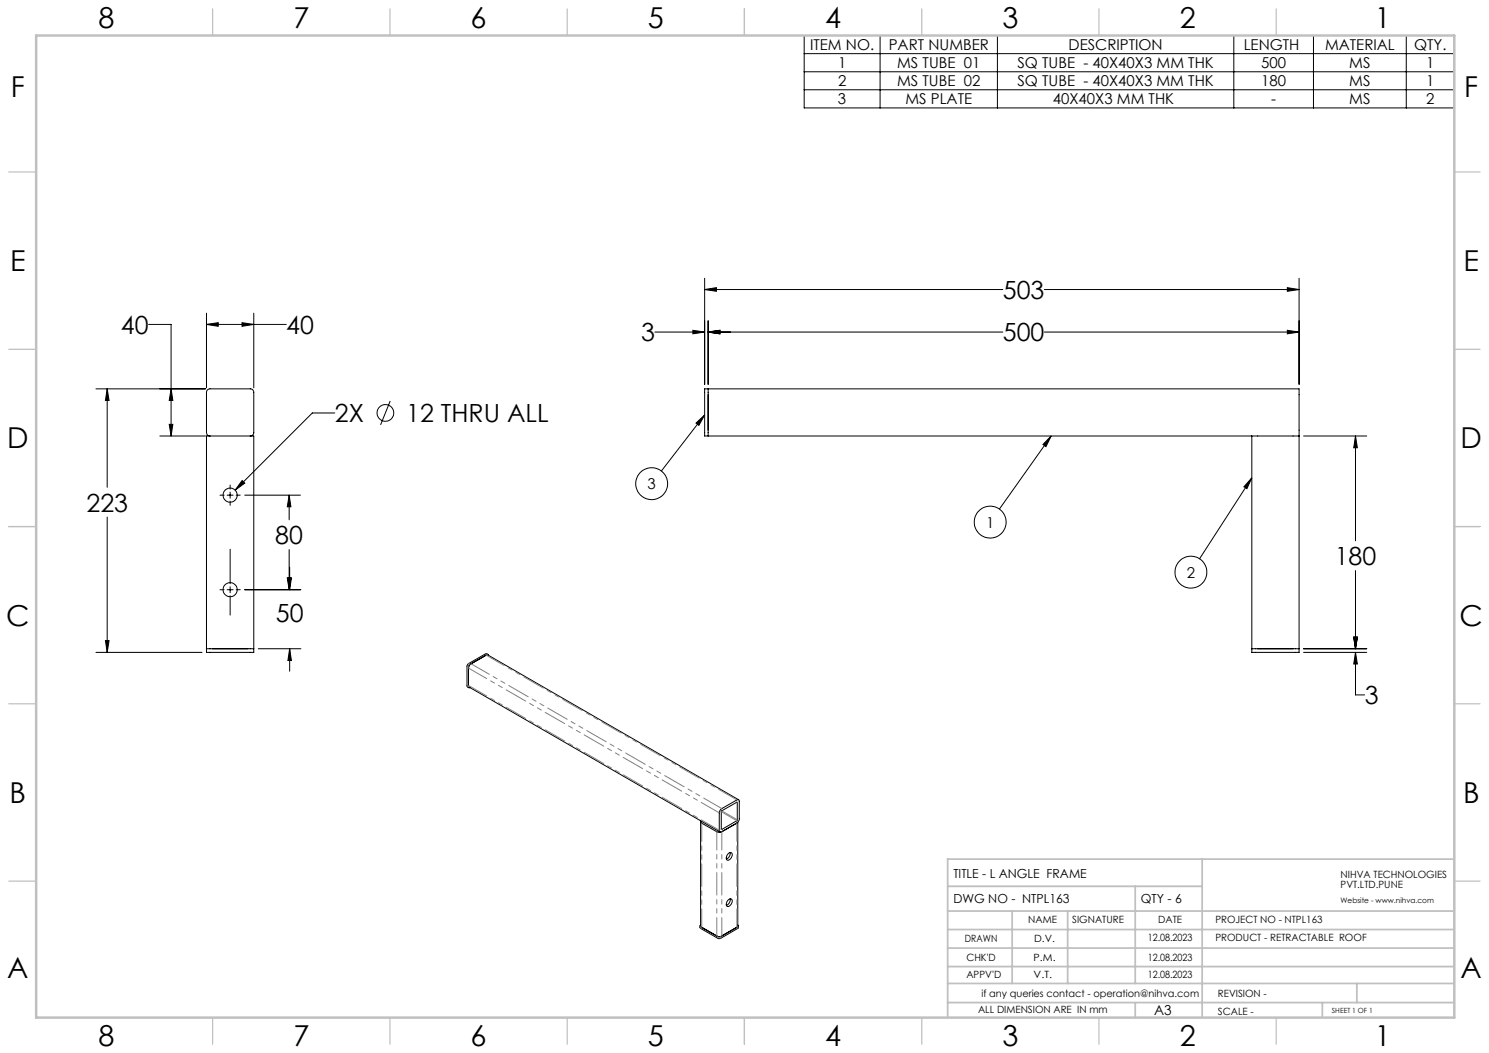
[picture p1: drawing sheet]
<svg xmlns="http://www.w3.org/2000/svg" width="420mm" height="297mm" viewBox="0 0 420 297" stroke-linecap="round" stroke-linejoin="round" font-family="sans-serif">
<g fill="none" stroke="#000" stroke-width=".28">
<path d="M226.8 10h183.4v20.4h-183.4zM226.8 15.1h183.4M248.2 10v20.4M281.3 10v20.4M348 10v20.4M370.5 10v20.4M396.7 10v20.4M226.8 20.2h183.4M226.8 25.3h183.4M198.8 78.5v29.9M366.4 78.5v29.9M41.9 91.5h6.4v31.5"/>
<path d="M58.2 91.5l3.4-.5v1zM58.2 91.5h22.6M58.2 88.3v21.1M68.3 91l3.3 .5-3.3 .5zM71.6 88.3v21.1M184.7 93.7h14.1M195.4 93.2l3.4 .5-3.4 .5zM198.8 81.7l3.3-.6v1.1zM198.8 81.7h84.1M199.7 93.7l3.4-.5v1zM199.7 90.5v17.9M199.7 93.7h83.2"/>
<path d="M294.6 93.7h71.8M294.6 81.7h71.8M363.1 93.2l3.3 .5-3.3 .5zM363.1 81.1l3.3 .6-3.3 .5zM27.1 109.7h30.9M30.2 109.7l.6 3.3h-1.1zM30.2 109.7v27.7M47.7 119.7h1.1l-.5 3.3zM48.3 109.7l.5 3.3h-1.1zM94.4 116.5h-6.3l-21.8 21.8M110.1 113.1l-2.7 6.7M196.3 119.3l2.5-2.3-1.7 3z"/>
<path d="M198.8 117l-12.3 15.9M199.7 109.7v13.3M45.1 123h12.9M59.2 123h-1v61h13.4v-61h-1M59.2 123a.96 .96 0 0 1-1-1v-11.3a.96 .96 0 0 1 1-1h11.4a.96 .96 0 0 1 1 1v11.3a.96 .96 0 0 1-1 1M59.2 123h11.4M62.1 139.7h1.1M64.1 139.7h1.7M64.9 136.8v1.2M64.9 138.8v1.7M66.6 139.7h1.2M68.3 135.5l.7 .8-2.7 2z"/>
<path d="M69 139.7h15.7M81.6 139.7l.5 3.2h-1.1zM81.6 139.7v6.9M296.5 123l-14.6 20.6M296.5 123l-1.5 3-.8-.6zM353.1 134.8l-14.8 22.8M353.1 134.8l-1.4 3-.8-.5zM353.1 123v61h13.3v-61M353.1 123h-154.3v-13.3h167.6v13.3M353.1 123h13.3M367.7 123h17.8M382.3 123l.6 3.3h-1.1z"/>
<path d="M382.3 123v29.5M30.2 145.8v38.2M64.9 141.4v1.1M64.9 154.9v9.7M81.6 155v11.3M81.7 160v6.3M62.1 166.3h1.1M64.1 166.3h1.7M64.9 165.5v1.7M64.9 168v5.5M66.6 166.3h1.2M69 166.3h15.9"/>
<path d="M81 163h1.1l-.5 3.3zM81.2 163h1l-.5 3.3zM381.8 179.7h1.1l-.6 3.3zM382.3 160.9v22.1M27.1 184h29.9M29.7 180.7h1.1l-.6 3.3zM58.2 183h13.4M72.8 183h12.1M81.7 183l.5 3.3h-1zM81.7 183v6.3M132.2 188.5l.2-.7 .5-.5 4.2-2.5 .5-.1 70.7 40.9M132.2 193.4l.2 .4 70.7 40.9"/>
<path d="M137.7 184.6l-.7-.2-4.9 2.8-.3 .4-.1 5.9 .6 .5M137.8 184.9l-.1-.3h-.3l-4.8 2.8-.4 .4v5.9l.1 .3h.3M353.1 183h13.3M367.7 183h17.8M367.7 184h17.8M382.3 184l.6 3.3h-1.1zM382.3 184v12h2.6M197.6 231.7v29.4l.3 .4 4.8 2.7 .9-.2 4.5-2.7v-29.4M197.7 231.5l.2 .7 4.3 2.4 .5 .2 .9-.2M203.3 228.3l4.5-2.7a.42 .42 0 0 1 .5 0 .42 .42 0 0 1 .2 .4l-.1 5.5-.6 .7-4.2 2.4a.42 .42 0 0 1-.5 .1 .42 .42 0 0 1-.2-.5v-5.1zM203.6 228.7l4.4-2.4-.1 5.2-4.4 2.5zM205.4 253.8a.68 .68 0 0 1 1.1-.1 .68 .68 0 0 1-.1 1.1 .85 .85 0 0 1-.6 .8 .85 .85 0 0 1-.9-.3l.1-.7z"/>
<path d="M205.4 240.8a.69 .69 0 0 1 1.1-.2 .69 .69 0 0 1-.1 1.1 .95 .95 0 0 1-1.4 .7l-.1-.6zM206 240.4a1.73 1.73 0 0 1-1.1 1.9M206 253.5a1.79 1.79 0 0 1-1.1 1.9M197.4 261.1l.2 .7 5.1 3 .6-.1 4.9-2.9 .1-.7M197.6 260.9v.4l5.1 3 .6-.1 4.9-2.9 .1-.2-.2-.2"/>
<circle cx="108.7" cy="116.5" r="2.35"/>
<circle cx="64.9" cy="139.7" r="2"/>
<circle cx="183.8" cy="136.4" r="4.5"/>
<circle cx="279.3" cy="147.3" r="4.5"/>
<circle cx="64.9" cy="166.3" r="1.99"/>
<circle cx="335.9" cy="161.4" r="4.5"/>
</g>
<g fill="none" stroke="#c0c0c0" stroke-width=".35">
<path d="M60 2.5v7.5M110 2.5v7.5M160 2.5v7.5M210 2.5v7.5M260 2.5v7.5M310 2.5v7.5M360 2.5v7.5M2.5 48.5h7.5M410 48.5h7.5M2.5 98.5h7.5M410 98.5h7.5M2.5 148.5h7.5"/>
<path d="M410 148.5h7.5M2.5 198.5h7.5M410 198.5h7.5M2.5 248.5h7.5M410 248.5h7.5M60 287v7.5M110 287v7.5M160 287v7.5M210 287v7.5M260 287v7.5M310 287v7.5M360 287v7.5"/>
</g>
<g fill="none" stroke="#c0c0c0" stroke-width=".5">
<path d="M267.3 257h142.7M267.3 250h71.8M285.5 257v20.4M301.2 257v20.4M320.2 250v27.4M339.1 242.3v44.7M410 242.3h-142.7v44.7M267.3 272.6h142.9M267.3 267.4h142.9M267.3 262.2h142.9M267.3 277.4h142.9M382.7 277.4v5.4"/>
<path d="M267.3 282.8h142.7M320.2 282.8v4.2M373 282.8v4.2"/>
</g>
<path d="M10.2 10h400v277h-400z" fill="none" stroke="#c0c0c0" stroke-width=".7"/>
<g fill="#000">
<path d="M199.7 93.7l3.4-.5v1zM363.1 93.2l3.3 .5-3.3 .5zM199.7 93.7l3.4-.5v1zM195.4 93.2l3.4 .5-3.4 .5zM381.8 179.7h1.1l-.6 3.3zM382.3 184l.6 3.3h-1.1zM382.3 123l.6 3.3h-1.1zM381.8 179.7h1.1l-.6 3.3zM363.1 81.1l3.3 .6-3.3 .5zM198.8 81.7l3.3-.6v1.1zM30.2 109.7l.6 3.3h-1.1zM29.7 180.7h1.1l-.6 3.3zM81.7 183l.5 3.3h-1zM81.2 163h1l-.5 3.3zM81.6 139.7l.5 3.2h-1.1zM81 163h1.1l-.5 3.3zM68.3 135.5l-2 2.8 2.7-2zM48.3 109.7l.5 3.3h-1.1zM47.7 119.7h1.1l-.5 3.3zM58.2 91.5l3.4-.5v1zM68.3 91l3.3 .5-3.3 .5z"/>
<path d="M296.5 123l-1.5 3-.8-.6zM353.1 134.8l-1.4 3-.8-.5zM196.3 119.3l2.5-2.3-1.7 3z"/>
</g>
<path d="M131.8 193.4l.4 .3M132.2 187.1l.4 .3M132.2 188.1l-.4-.2M137.4 184.6l-.4-.2M203.5 233.8l.1 .1M203.5 228.9l4.3 2.6M203.6 228.7l4.4 2.5M207.8 226.3h.2M197.7 261.4v.5M202.5 264.6v-.5M203.3 264.1v.5M208.1 261.9v-.5" fill="none" stroke="#808080" stroke-width=".28" stroke-dasharray="6.3 1.3 1.3 1.3 1.3 1.3"/>
<path d="M197.9 232.1v29.4M202.2 234.6v29.4M203.6 234.6v29.4M207.8 232.1v29.4" fill="none" stroke="#808080" stroke-width=".28" stroke-dasharray="6.3 1.3 1.3 1.3 1.3 1.3" stroke-dashoffset="1.2"/>
<path d="M132.2 188.5l70.7 40.8M132.2 193.4l70.7 40.8M132.9 187.2l70.7 40.8M137.1 184.8l70.7 40.8" fill="none" stroke="#808080" stroke-width=".28" stroke-dasharray="6.3 1.3 1.3 1.3 1.3 1.3" stroke-dashoffset=".5"/>
<g font-size="8.1">
<text x="27.8" y="8">8</text>
<text x="82.8" y="8">7</text>
<text x="132.8" y="8">6</text>
<text x="182.8" y="8">5</text>
<text x="232.8" y="8">4</text>
<text x="282.8" y="8">3</text>
<text x="332.8" y="8">2</text>
<text x="387.8" y="8">1</text>
<text x="3" y="27.2">F</text>
<text x="413" y="27.2">F</text>
<text x="2.8" y="76.5">E</text>
<text x="412.8" y="76.5">E</text>
<text x="2" y="126.5">D</text>
<text x="412" y="126.5">D</text>
<text x="1.7" y="176.5">C</text>
<text x="411.7" y="176.5">C</text>
<text x="2.7" y="226.5">B</text>
<text x="412.7" y="226.5">B</text>
<text x="2" y="275.7">A</text>
<text x="412" y="275.7">A</text>
<text x="27.8" y="295">8</text>
<text x="82.8" y="295">7</text>
<text x="132.8" y="295">6</text>
<text x="182.8" y="295">5</text>
<text x="232.8" y="295">4</text>
<text x="282.8" y="295">3</text>
<text x="332.8" y="295">2</text>
<text x="387.8" y="295">1</text>
</g>
<g font-size="7.1">
<text x="282.9" y="84.3">503</text>
<text x="34.1" y="94.2">40</text>
<text x="80.8" y="94.2">40</text>
<text x="180.8" y="96.3">3</text>
<text x="282.9" y="96.3">500</text>
<text x="94.5" y="119.1">2X</text>
<text x="114.6" y="119.1">12 THRU ALL</text>
<text x="24.4" y="144.3">223</text>
<text x="77.7" y="153.5">80</text>
<text x="376.5" y="159.4">180</text>
<text x="77.8" y="175.4">50</text>
<text x="384.9" y="198.7">3</text>
</g>
<g font-size="4.2">
<text x="228.5" y="14.1">ITEM NO.</text>
<text x="250.7" y="14.1">PART NUMBER</text>
<text x="301.4" y="14.1">DESCRIPTION</text>
<text x="350.8" y="14.1">LENGTH</text>
<text x="373.7" y="14.1">MATERIAL</text>
<text x="398.9" y="14.1">QTY.</text>
<text x="236.4" y="19.2">1</text>
<text x="253.1" y="19.2">MS TUBE 01</text>
<text x="287" y="19.2">SQ TUBE - 40X40X3 MM THK</text>
<text x="355.7" y="19.2">500</text>
<text x="380.6" y="19.2">MS</text>
<text x="402.3" y="19.2">1</text>
<text x="236.4" y="29.4">3</text>
<text x="236.4" y="24.3">2</text>
<text x="253.1" y="24.3">MS TUBE 02</text>
<text x="255.4" y="29.4">MS PLATE</text>
<text x="287" y="24.3">SQ TUBE - 40X40X3 MM THK</text>
<text x="297" y="29.4">40X40X3 MM THK</text>
<text x="355.7" y="24.3">180</text>
<text x="358.5" y="29.4">-</text>
<text x="380.6" y="24.3">MS</text>
<text x="380.6" y="29.4">MS</text>
<text x="402.3" y="24.3">1</text>
<text x="402.3" y="29.4">2</text>
<text x="182.7" y="138">3</text>
<text x="278.1" y="148.8">1</text>
<text x="334.8" y="162.9">2</text>
</g>
<text font-size="3.9" x="325.5" y="286.4">A3</text>
<g font-size="3.5">
<text x="268.9" y="247.6">TITLE - L ANGLE FRAME</text>
<text x="268.9" y="254.8">DWG NO - NTPL163</text>
<text x="321.8" y="254.8">QTY - 6</text>
</g>
<g font-size="2.8">
<text x="378.1" y="247.6">NIHVA TECHNOLOGIES</text>
<text x="378.1" y="250.4">PVT.LTD.PUNE</text>
<text x="290" y="260.4">NAME</text>
<text x="302.4" y="260.5">SIGNATURE</text>
<text x="326.7" y="260.5">DATE</text>
<text x="342.8" y="260.5">PROJECT NO - NTPL163</text>
<text x="272.2" y="265.7">DRAWN</text>
<text x="291.7" y="265.7">D.V.</text>
<text x="323.8" y="265.5">12.08.2023</text>
<text x="342.8" y="265.5">PRODUCT - RETRACTABLE ROOF</text>
<text x="272.6" y="271.1">CHK'D</text>
<text x="272.6" y="275.8">APPV'D</text>
<text x="291.6" y="271.1">P.M.</text>
<text x="291.6" y="275.8">V.T.</text>
<text x="323.8" y="271.1">12.08.2023</text>
<text x="323.8" y="275.8">12.08.2023</text>
<text x="276.8" y="281.1">if any queries contact - operation@nihva.com</text>
<text x="343.5" y="281.1">REVISION -</text>
<text x="275.9" y="285.6">ALL DIMENSION ARE IN mm</text>
<text x="343.5" y="286.4">SCALE -</text>
</g>
<text font-size="2.1" x="378.1" y="254.8">Website - www.nihva.com</text>
<text font-size="2" x="375.7" y="285.6">SHEET 1 OF 1</text>
</svg>
